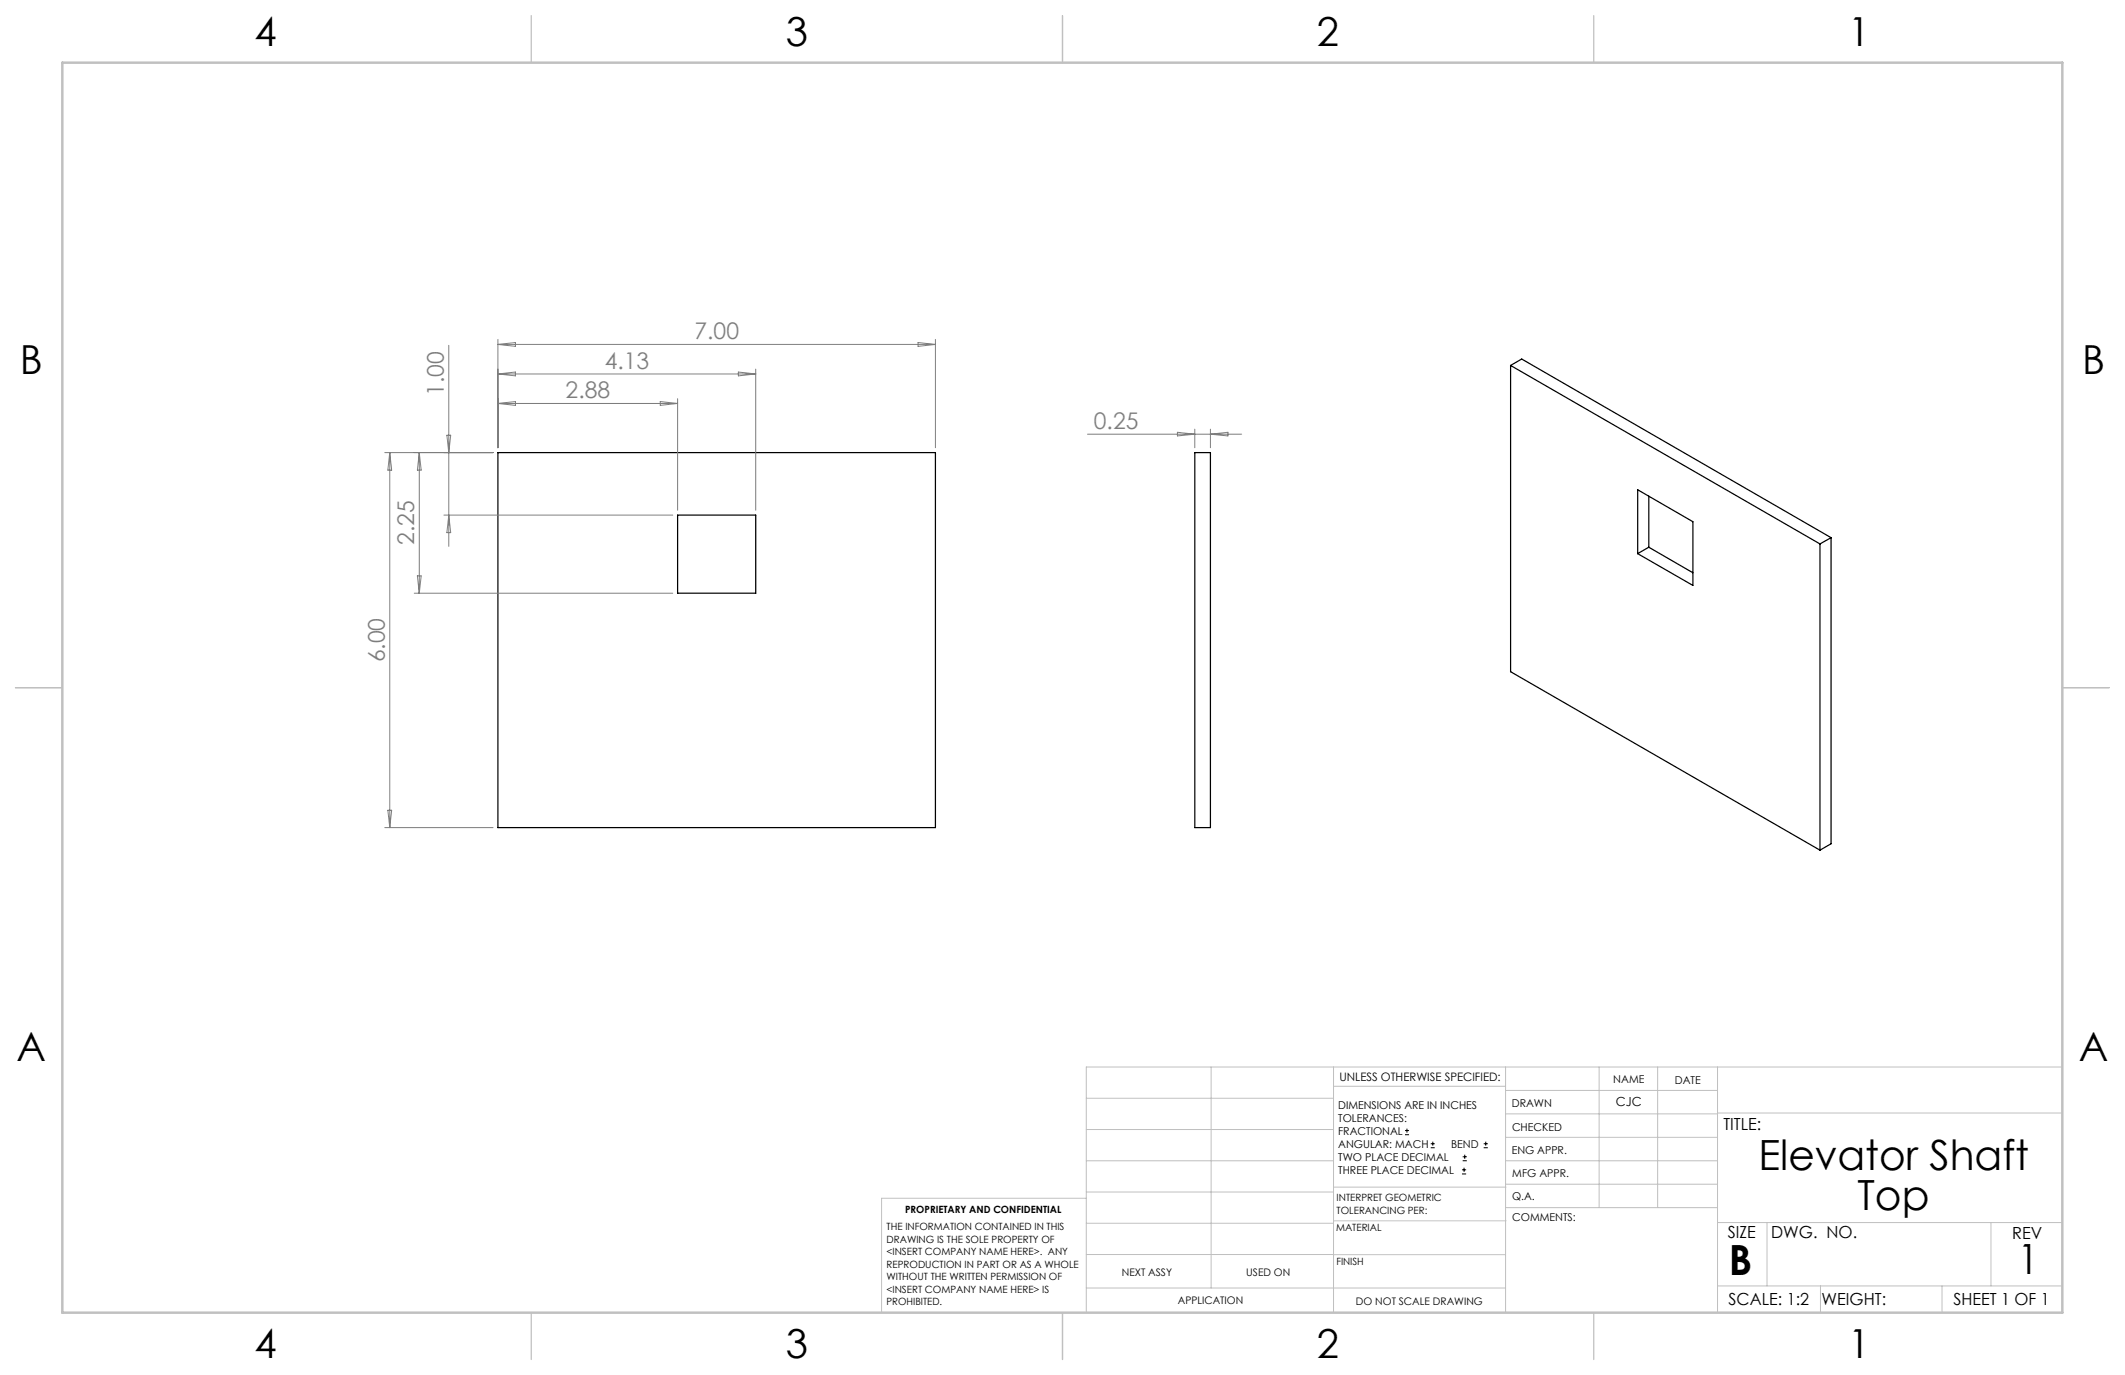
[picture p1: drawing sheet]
<svg xmlns="http://www.w3.org/2000/svg" width="432mm" height="279mm" viewBox="0 0 432 279" stroke-linecap="round" stroke-linejoin="round" font-family="sans-serif">
<g fill="none" stroke="#000" stroke-width=".25">
<path d="M307 74.3l62.8 36.2M307 74.3l2.2-1.3 62.9 36.3M307 74.3v62.2l62.8 36.3M101.2 92h88.9v76.2h-88.9zM242.8 92h3.2v76.2h-3.2zM332.8 99.5l11.2 6.5v13l-11.2-6.5zM137.7 104.7h15.9v15.8h-15.9zM335 111.2l-2.2 1.3M335 111.2l9 5.2M335 100.8v10.4M369.8 110.5v62.3M372.1 109.3v62.2l-2.3 1.3"/>
<path d="M372.1 109.3l-2.3 1.2"/>
</g>
<g fill="none" stroke="#000" stroke-width=".2">
<path d="M285.5 230.6h.8M285.5 229.7h.8M285.9 229.3v.9M290.7 233.2h.8M290.7 232.4h.8M291.1 232v.8M297.1 238.5h.8M297.1 237.7h.8M297.2 235.9h.9M297.2 235.1h.9M297.5 237.3v.8M297.6 234.6v.9"/>
<path d="M301.5 233.2h.8M301.5 232.4h.8M301.9 232v.8"/>
</g>
<g fill="none" stroke="#c0c0c0" stroke-width=".2">
<path d="M246.1 216.8v44.9M271 216.8v49.9M305.9 216.8v49.9M324.9 216.8v28.6M336.8 216.8v28.6M349 216.8v49.9M419.1 216.8h-198.4v49.9M220.7 235.9h50.3M220.7 229.5h50.3M220.7 223.2h50.3M271 220.7h34.9M305.9 231.1h43.1"/>
<path d="M305.9 226.3h43.1M305.9 221.6h43.1M305.9 235.9h43.1M349 226.2h70.1M220.7 248.6h50.3M220.7 242.2h50.3M220.7 254.9h50.3M220.7 243.5h-41.6v23.2M271 255h34.9M271 248.1h35M271 241.2h35M305.9 240.6h43.1"/>
<path d="M306 245.4h43M349 248.4h70.1M359.1 248.4v12.9M404.6 248.4v12.9M220.7 261.7h85.2M349 261.3h70.1M369.9 261.3v5.4M394.6 261.3v5.4"/>
</g>
<path d="M108 3.2v9.5M215.9 3.2v9.5M323.8 3.2v9.5M3.1 139.7h9.6M419.1 139.7h9.5M108 266.7v9.6M215.9 266.7v9.6M323.8 266.7v9.6" fill="none" stroke="#c0c0c0" stroke-width=".25"/>
<path d="M12.7 12.7h406.4v254h-406.4z" fill="none" stroke="#c0c0c0" stroke-width=".5"/>
<g fill="none" stroke="#808080" stroke-width=".2">
<path d="M91.2 70.2v40.8M101.2 69v22M101.2 70l3.5-.4v.8zM101.2 76l3.5-.4v.8zM101.2 76h52.4M101.2 70h88.9M150 75.6l3.6 .4-3.6 .4zM153.6 75v28.7M186.5 69.6l3.6 .4-3.6 .4zM190.1 69v22M78.2 92h22M79.2 92l.4 3.5h-.8z"/>
<path d="M79.2 92v76.2M85.2 92v28.5M85.2 92l.4 3.5h-.8zM90.8 88.4h.8l-.4 3.6zM101.2 82h36.5M101.2 82l3.5-.4v.8zM134.2 81.6l3.5 .4-3.5 .4zM137.7 81v22.7M221 88.2h31.3M239.3 87.8l3.5 .4-3.5 .4zM242.8 87.2v3.8M246 87.2v3.8"/>
<path d="M246 88.2l3.5-.4v.8zM84.8 117h.8l-.4 3.5zM90.2 104.7h46.5M91.2 104.7l.4 3.5h-.8zM84.2 120.5h52.5M78.2 168.2h22M78.8 164.6h.8l-.4 3.6z"/>
</g>
<g font-size="8.5">
<text x="357.3" y="237.7">Elevator Shaft</text>
<text x="377.5" y="245.8">Top</text>
<text x="351.3" y="259">B</text>
<text x="410" y="258.9">1</text>
</g>
<g font-size="8.1">
<text x="51.7" y="9.3">4</text>
<text x="159.7" y="9.3">3</text>
<text x="267.6" y="9.3">2</text>
<text x="375.6" y="9.3">1</text>
<text x="4" y="76">B</text>
<text x="423.1" y="76">B</text>
<text x="3.3" y="215.7">A</text>
<text x="422.4" y="215.7">A</text>
<text x="51.7" y="276">4</text>
<text x="159.7" y="276">3</text>
<text x="267.6" y="276">2</text>
<text x="375.6" y="276">1</text>
</g>
<g font-size="4.7" fill="#808080">
<text x="141.1" y="69">7.00</text>
<text x="122.9" y="75">4.13</text>
<text x="90.2" y="80.5" transform="rotate(-90 90.2 80.5)">1.00</text>
<text x="114.9" y="81">2.88</text>
<text x="222.3" y="87.2">0.25</text>
<text x="84.2" y="110.8" transform="rotate(-90 84.2 110.8)">2.25</text>
<text x="78.2" y="134.6" transform="rotate(-90 78.2 134.6)">6.00</text>
</g>
<g font-size="3.4">
<text x="350.2" y="229.5">TITLE:</text>
<text x="351.1" y="251.6">SIZE</text>
<text x="359.9" y="251.6">DWG. NO.</text>
<text x="408.9" y="251.7">REV</text>
<text x="351.2" y="265.2">SCALE: 1:2</text>
<text x="370.1" y="265.3">WEIGHT:</text>
<text x="396.9" y="265.2">SHEET 1 OF 1</text>
</g>
<text font-size="2.5" x="328.4" y="224.8">CJC</text>
<text font-size="2.4" x="272.2" y="219.7">UNLESS OTHERWISE SPECIFIED:</text>
<g font-size="2.2">
<text x="327.8" y="220.1">NAME</text>
<text x="340.3" y="220.2">DATE</text>
<text x="271.9" y="225.3">DIMENSIONS ARE IN INCHES</text>
<text x="271.9" y="227.9">TOLERANCES:</text>
<text x="307.2" y="224.9">DRAWN</text>
<text x="271.9" y="230.6">FRACTIONAL</text>
<text x="271.9" y="233.2">ANGULAR: MACH</text>
<text x="294.9" y="233.2">BEND</text>
<text x="307.3" y="229.8">CHECKED</text>
<text x="271.9" y="235.9">TWO PLACE DECIMAL</text>
<text x="271.9" y="238.5">THREE PLACE DECIMAL</text>
<text x="307.2" y="234.5">ENG APPR.</text>
<text x="307.3" y="239.2">MFG APPR.</text>
<text x="307.3" y="243.9">Q.A.</text>
<text x="307.3" y="248.1">COMMENTS:</text>
</g>
<g font-size="2.1">
<text x="227.9" y="259.2">NEXT ASSY</text>
<text x="253.3" y="259.2">USED ON</text>
<text x="239.3" y="265">APPLICATION</text>
<text x="275.5" y="265.1">DO NOT SCALE DRAWING</text>
</g>
<g font-size="2">
<text x="271.6" y="244.1">INTERPRET GEOMETRIC</text>
<text x="180.2" y="250">THE INFORMATION CONTAINED IN THIS</text>
<text x="183.9" y="246.4">PROPRIETARY AND CONFIDENTIAL</text>
<text x="271.5" y="250.2">MATERIAL</text>
<text x="271.6" y="246.6">TOLERANCING PER:</text>
<text x="180.2" y="252.5">DRAWING IS THE SOLE PROPERTY OF</text>
<text x="180.2" y="255.1">&lt;INSERT COMPANY NAME HERE&gt;. ANY</text>
<text x="180.2" y="257.6">REPRODUCTION IN PART OR AS A WHOLE</text>
<text x="271.5" y="257">FINISH</text>
<text x="180.2" y="260.1">WITHOUT THE WRITTEN PERMISSION OF</text>
<text x="180.2" y="262.6">&lt;INSERT COMPANY NAME HERE&gt; IS</text>
<text x="180.2" y="265.2">PROHIBITED.</text>
</g>
</svg>
